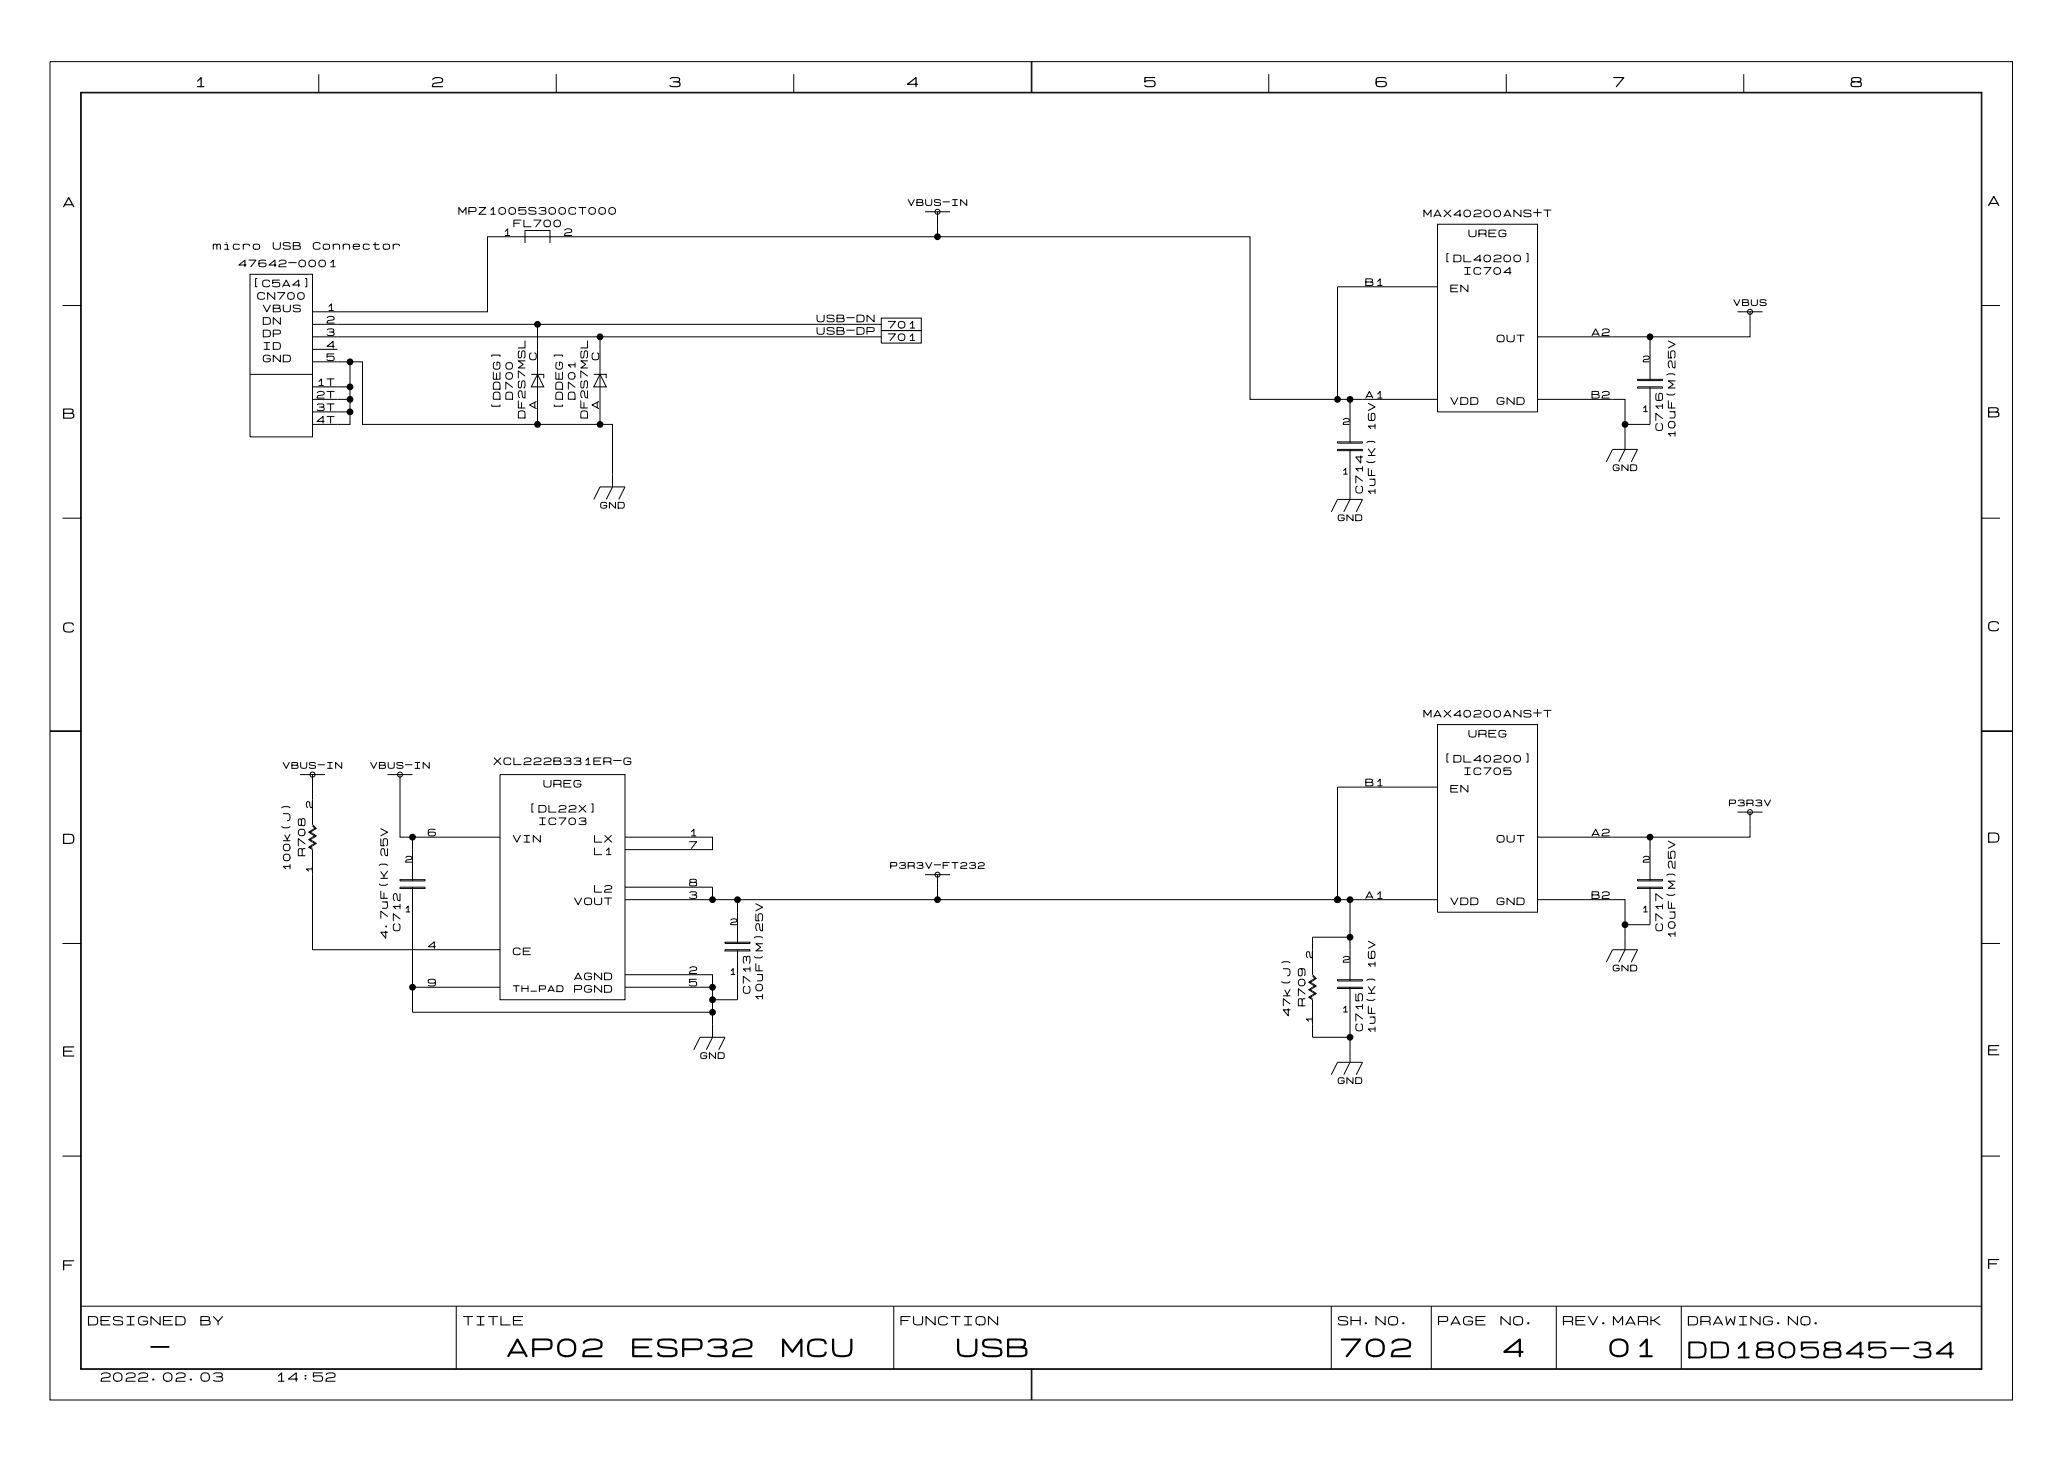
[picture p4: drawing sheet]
<svg xmlns="http://www.w3.org/2000/svg" width="420mm" height="297mm" viewBox="0 0 420 297" stroke-linecap="round" stroke-linejoin="round" font-family="sans-serif">
<g fill="none" stroke="#000" stroke-width=".2">
<path d="M10.2 12.5h398.7v271.8h-398.7zM16.4 18.7h386.3v259.4h-386.3zM16.5 18.9h386.1v259.1h-386.1zM64.8 15.1v3.8M113 15.1v3.8M161.3 15.1v3.8M209.5 12.5v6.4M209.7 12.5v6.4M257.8 15.1v3.8M306.1 15.1v3.8M354.3 15.1v3.8M50.8 55.7h12.7v33h-12.7z"/>
<path d="M106.7 49.4v-2.6h5.1v2.6M188 43h5M190.5 43v5.1h-91.4v15.2h-35.6M190.5 48.1h63.5v33h38.1M292.1 45.5h20.3v38.1h-20.3zM292.1 58.2h-20.3v22.9M12.7 62.1h3.8M50.8 76h12.7M63.5 78.6h7.6v7.6h-7.6M63.5 73.5h10.2v12.7h50.8v12.7l-1.3 2.5M63.5 70.9h5.1M71.1 73.5v5.1"/>
<path d="M107.9 76h2.6v.8M109.2 76l1.3 2.6h-2.5zM109.2 65.9v20.3M120.6 76h2.6v.8M121.9 76l1.3 2.6h-2.5zM121.9 68.4v17.8M179.1 65.9h-115.6M179.1 68.4h-115.6M179.1 64.6h8.1v2.5h-8.1zM179.1 67.1h8.1v2.6h-8.1zM332.7 78.6h5.1v.2h-5.1zM332.7 77h5.1v.3h-5.1z"/>
<path d="M335.3 78.6v7.6h-5.1M335.3 68.4v8.9M353.1 63.3h5M355.6 63.3v5.1h-43.2M402.6 62.1h3.8M71.1 81.1h-7.6M71.1 83.6h-7.6M271.8 91.3h5.1v.2h-5.1zM271.8 89.7h5.1v.3h-5.1zM274.3 81.1v8.9M274.3 91.3v10.1l-1.2 2.6M312.4 81.1h17.8v10.2l-1.3 2.5"/>
<path d="M326.4 93.8l1.3-2.5h5l-1.2 2.5M12.7 105.2h3.8M120.6 101.4l1.3-2.5h5.1l-1.3 2.5M270.5 104l1.3-2.6h5.1l-1.3 2.6M402.6 105.2h3.8M10.2 148.4h6.3M10.2 148.5h6.3M61 157.3h5M63.5 157.3v10.2l.8 .7-1.3 .8 1.3 .7-1.3 .8 1.3 .8-1.3 .7 .5 .3M78.7 157.3h5.1M81.3 157.3v12.7h20.3M101.6 157.3h25.4v45.7h-25.4z"/>
<path d="M292.1 147.1h20.3v38.1h-20.3zM292.1 159.8h-20.3v22.9M402.6 148.4h6.3M402.6 148.5h6.3M63.5 167.7l.5 .5-1.3 .8 1.3 .7-1.3 .8 1.3 .8-1.3 .7 .8 .5v20.4h38.1M81.3 178.6h5.1v.3h-5.1zM83.8 170v8.9M127 170h17.8v2.5h-17.8M188 177.6h5M190.5 177.6v5.1M332.7 178.6h5.1v.3h-5.1zM335.3 170v8.9"/>
<path d="M353.1 164.9h5M355.6 164.9v5.1h-43.2M12.7 191.6h3.8M81.3 180.2h5.1v.2h-5.1zM83.8 180.2v20.3M127 197.9h17.8v12.7l-1.3 2.6M127 182.7h63.5M127 180.2h17.8v2.5M147.3 192.9h5.1v.2h-5.1zM147.3 191.3h5.1v.3h-5.1zM149.9 182.7v8.9M149.9 192.9v10.1h-5.1"/>
<path d="M190.5 182.7h81.3M266.7 198.2l.5 .5-1.3 .8 1.3 .7-1.3 .8 1.3 .8-1.3 .7 .8 .5v7.6h7.6M271.8 199h5.1v.2h-5.1zM271.8 182.7h20.3M274.3 182.7v16.5M274.3 190.3h-7.6v7.6l.8 .8-1.3 .8 1.3 .7-1.3 .8 1.3 .8-1.3 .7 .5 .3M312.4 182.7h17.8v10.2l-1.3 2.5M326.4 195.4l1.3-2.5h5l-1.2 2.5M332.7 180.2h5.1v.2h-5.1zM335.3 180.2v7.6h-5.1M402.6 191.6h3.8M101.6 200.5h-17.8v5.1h61"/>
<path d="M127 200.5h17.8M141 213.2l1.2-2.6h5.1l-1.3 2.6M270.5 218.3l1.3-2.6h5.1l-1.3 2.6M271.8 200.5h5.1v.2h-5.1zM274.3 200.5v15.2l-1.2 2.6M12.7 234.8h3.8M402.6 234.8h3.8M16.5 265.3h386.1M92.7 265.3v12.7M181.6 265.3v12.7M209.5 278v6.3M209.7 278v6.3"/>
<path d="M270.5 265.3v12.7M290.8 265.3v12.7M316.2 265.3v12.7M341.6 265.3v12.7"/>
<circle cx="190.5" cy="43" r=".51"/>
<circle cx="355.6" cy="63.3" r=".51"/>
<circle cx="63.5" cy="157.3" r=".51"/>
<circle cx="81.3" cy="157.3" r=".51"/>
<circle cx="190.5" cy="177.6" r=".51"/>
<circle cx="355.6" cy="164.9" r=".51"/>
</g>
<g fill="#000">
<circle cx="190.5" cy="48.1" r=".7"/>
<circle cx="71.1" cy="78.6" r=".7"/>
<circle cx="71.1" cy="73.5" r=".7"/>
<circle cx="109.2" cy="65.9" r=".7"/>
<circle cx="121.9" cy="68.4" r=".7"/>
<circle cx="335.3" cy="68.4" r=".7"/>
<circle cx="71.1" cy="83.6" r=".7"/>
<circle cx="71.1" cy="81.1" r=".7"/>
<circle cx="109.2" cy="86.2" r=".7"/>
<circle cx="121.9" cy="86.2" r=".7"/>
<circle cx="271.8" cy="81.1" r=".7"/>
<circle cx="274.3" cy="81.1" r=".7"/>
<circle cx="330.2" cy="86.2" r=".7"/>
<circle cx="83.8" cy="170" r=".7"/>
<circle cx="335.3" cy="170" r=".7"/>
<circle cx="144.8" cy="182.7" r=".7"/>
<circle cx="149.9" cy="182.7" r=".7"/>
<circle cx="190.5" cy="182.7" r=".7"/>
<circle cx="271.8" cy="182.7" r=".7"/>
<circle cx="274.3" cy="182.7" r=".7"/>
<circle cx="274.3" cy="190.3" r=".7"/>
<circle cx="330.2" cy="187.8" r=".7"/>
<circle cx="83.8" cy="200.5" r=".7"/>
<circle cx="144.8" cy="203" r=".7"/>
<circle cx="144.8" cy="200.5" r=".7"/>
<circle cx="144.8" cy="205.6" r=".7"/>
<circle cx="274.3" cy="210.6" r=".7"/>
</g>
<g font-size="5.1">
<text x="102.9" y="276.3">AP02</text>
<text x="128.3" y="276.3">ESP32</text>
<text x="158.7" y="276.3">MCU</text>
<text x="194.3" y="276.3">USB</text>
<text x="272.2" y="276.3">702</text>
<text x="305.3" y="276.3">4</text>
<text x="326.8" y="276.3">01</text>
</g>
<g font-size="4.6">
<text x="30.5" y="276.2">-</text>
<text x="342.9" y="276.5">DD1805845-34</text>
</g>
<g font-size="2.8">
<text x="39.4" y="18.1">1</text>
<text x="87.6" y="18.1">2</text>
<text x="135.9" y="18.1">3</text>
<text x="184.1" y="18.1">4</text>
<text x="232.4" y="18.1">5</text>
<text x="279.4" y="18.1">6</text>
<text x="327.7" y="18.1">7</text>
<text x="375.9" y="18.1">8</text>
<text x="12.7" y="42.5">A</text>
<text x="403.9" y="42.2">A</text>
<text x="12.7" y="85.4">B</text>
<text x="403.9" y="85.1">B</text>
<text x="12.7" y="128.8">C</text>
<text x="403.9" y="128.6">C</text>
<text x="12.7" y="171.7">D</text>
<text x="403.9" y="171.5">D</text>
<text x="12.7" y="214.9">E</text>
<text x="403.9" y="214.7">E</text>
<text x="12.7" y="258.4">F</text>
<text x="403.9" y="258.1">F</text>
</g>
<g font-size="2.5">
<text x="17.8" y="269.5">DESIGNED</text>
<text x="40.6" y="269.5">BY</text>
<text x="94" y="269.5">TITLE</text>
<text x="182.9" y="269.5">FUNCTION</text>
<text x="271.8" y="269.5">SH.NO.</text>
<text x="292.1" y="269.5">PAGE</text>
<text x="304.8" y="269.5">NO.</text>
<text x="317.5" y="269.5">REV.MARK</text>
<text x="342.9" y="269.5">DRAWING.NO.</text>
<text x="20.3" y="280.9">2022.02.03</text>
<text x="55.9" y="280.9">14:52</text>
</g>
<g font-size="2">
<text x="93.1" y="43.9">MPZ1005S300CT000</text>
<text x="104.3" y="46.4">FL700</text>
<text x="289.2" y="44.4">MAX40200ANS+T</text>
<text x="43.2" y="51">micro</text>
<text x="55.4" y="51">USB</text>
<text x="63.5" y="51">Connector</text>
<text x="102.1" y="48.2">1</text>
<text x="114.6" y="48.2">2</text>
<text x="293.2" y="53.5">[DL40200]</text>
<text x="298.3" y="48.4">UREG</text>
<text x="48.4" y="54.5">47642-0001</text>
<text x="51.2" y="58.6">[C5A4]</text>
<text x="277.4" y="58.3">B1</text>
<text x="294.6" y="59.6">EN</text>
<text x="297.3" y="56.1">IC704</text>
<text x="52.2" y="61.1">CN700</text>
<text x="53.3" y="63.7">VBUS</text>
<text x="66.3" y="66">2</text>
<text x="66.3" y="63.4">1</text>
<text x="165.9" y="65.7">USB-DN</text>
<text x="53.3" y="66.2">DN</text>
<text x="53.3" y="68.8">DP</text>
<text x="53.3" y="71.3">ID</text>
<text x="66.3" y="71">4</text>
<text x="66.3" y="68.5">3</text>
<text x="165.9" y="68.2">USB-DP</text>
<text x="180.3" y="67">701</text>
<text x="180.3" y="69.5">701</text>
<text x="304" y="69.8">OUT</text>
<text x="323.3" y="68.5">A2</text>
<text x="53.3" y="73.8">GND</text>
<text x="66.3" y="73.6">5</text>
<text x="109.3" y="73.2" transform="rotate(-90 109.3 73.2)">C</text>
<text x="122" y="73.2" transform="rotate(-90 122 73.2)">C</text>
<text x="64.3" y="81.2">2T</text>
<text x="64.3" y="78.7">1T</text>
<text x="64.3" y="83.7">3T</text>
<text x="102" y="83.3" transform="rotate(-90 102 83.3)">[DDEG]</text>
<text x="104.5" y="81.2" transform="rotate(-90 104.5 81.2)">D700</text>
<text x="109.3" y="83.1" transform="rotate(-90 109.3 83.1)">A</text>
<text x="114.7" y="83.3" transform="rotate(-90 114.7 83.3)">[DDEG]</text>
<text x="117.2" y="81.2" transform="rotate(-90 117.2 81.2)">D701</text>
<text x="122" y="83.1" transform="rotate(-90 122 83.1)">A</text>
<text x="277.4" y="81.2">A1</text>
<text x="294.6" y="82.5">VDD</text>
<text x="304" y="82.5">GND</text>
<text x="323.3" y="81.2">B2</text>
<text x="64.3" y="86.3">4T</text>
<text x="107" y="85" transform="rotate(-90 107 85)">DF2S7MSL</text>
<text x="119.7" y="85" transform="rotate(-90 119.7 85)">DF2S7MSL</text>
<text x="338.2" y="87.6" transform="rotate(-90 338.2 87.6)">C716</text>
<text x="340.7" y="89.1" transform="rotate(-90 340.7 89.1)">10uF(M)25V</text>
<text x="277.2" y="100.3" transform="rotate(-90 277.2 100.3)">C714</text>
<text x="279.8" y="100.8" transform="rotate(-90 279.8 100.8)">1uF(K) 16V</text>
<text x="289.2" y="146">MAX40200ANS+T</text>
<text x="100.2" y="155.6">XCL222B331ER-G</text>
<text x="293.2" y="155.1">[DL40200]</text>
<text x="298.3" y="150">UREG</text>
<text x="110.4" y="160.2">UREG</text>
<text x="277.4" y="159.9">B1</text>
<text x="294.6" y="161.2">EN</text>
<text x="297.3" y="157.7">IC705</text>
<text x="107.3" y="165.3">[DL22X]</text>
<text x="109.3" y="167.8">IC703</text>
<text x="62.3" y="173.9" transform="rotate(-90 62.3 173.9)">R708</text>
<text x="86.9" y="170.1">6</text>
<text x="104.1" y="171.4">VIN</text>
<text x="120.6" y="171.4">LX</text>
<text x="120.6" y="173.9">L1</text>
<text x="140" y="170.1">1</text>
<text x="140" y="172.6">7</text>
<text x="304" y="171.4">OUT</text>
<text x="323.3" y="170.1">A2</text>
<text x="59.3" y="177" transform="rotate(-90 59.3 177)">100k(J)</text>
<text x="116.6" y="184.1">VOUT</text>
<text x="120.6" y="181.5">L2</text>
<text x="140" y="182.8">3</text>
<text x="140" y="180.3">8</text>
<text x="277.4" y="182.8">A1</text>
<text x="294.6" y="184.1">VDD</text>
<text x="304" y="184.1">GND</text>
<text x="323.3" y="182.8">B2</text>
<text x="79.1" y="190.7" transform="rotate(-90 79.1 190.7)">4.7uF(K) 25V</text>
<text x="81.6" y="189.2" transform="rotate(-90 81.6 189.2)">C712</text>
<text x="338.2" y="189.2" transform="rotate(-90 338.2 189.2)">C717</text>
<text x="340.7" y="190.7" transform="rotate(-90 340.7 190.7)">10uF(M)25V</text>
<text x="86.9" y="193">4</text>
<text x="104.1" y="194.2">CE</text>
<text x="86.9" y="200.6">9</text>
<text x="116.6" y="201.8">PGND</text>
<text x="116.6" y="199.3">AGND</text>
<text x="140" y="198">2</text>
<text x="140" y="200.6">5</text>
<text x="152.8" y="201.9" transform="rotate(-90 152.8 201.9)">C713</text>
<text x="155.3" y="203.4" transform="rotate(-90 155.3 203.4)">10uF(M)25V</text>
<text x="262.5" y="206.4" transform="rotate(-90 262.5 206.4)">47k(J)</text>
<text x="265.5" y="204.4" transform="rotate(-90 265.5 204.4)">R709</text>
<text x="277.2" y="209.5" transform="rotate(-90 277.2 209.5)">C715</text>
<text x="279.8" y="210" transform="rotate(-90 279.8 210)">1uF(K) 16V</text>
</g>
<g font-size="1.8">
<text x="184.4" y="42">VBUS-IN</text>
<text x="352.2" y="62.4">VBUS</text>
<text x="333.8" y="73.8">2</text>
<text x="333.5" y="83.9">1</text>
<text x="272.8" y="86.5">2</text>
<text x="327.7" y="95.9">GND</text>
<text x="272.5" y="96.6">1</text>
<text x="121.9" y="103.5">GND</text>
<text x="271.8" y="106">GND</text>
<text x="57.4" y="156.3">VBUS-IN</text>
<text x="75.2" y="156.3">VBUS-IN</text>
<text x="63.8" y="164.2" transform="rotate(-90 63.8 164.2)">2</text>
<text x="351.3" y="164">P3R3V</text>
<text x="63.8" y="177.4" transform="rotate(-90 63.8 177.4)">1</text>
<text x="82.3" y="175.4">2</text>
<text x="180.8" y="176.7">P3R3V-FT232</text>
<text x="333.8" y="175.4">2</text>
<text x="82" y="185.5">1</text>
<text x="333.5" y="185.5">1</text>
<text x="148.3" y="188.1">2</text>
<text x="267" y="194.6" transform="rotate(-90 267 194.6)">2</text>
<text x="272.8" y="195.7">2</text>
<text x="327.7" y="197.5">GND</text>
<text x="104.1" y="201.7">TH_PAD</text>
<text x="148.1" y="198.2">1</text>
<text x="267" y="207.8" transform="rotate(-90 267 207.8)">1</text>
<text x="272.5" y="205.8">1</text>
<text x="142.2" y="215.3">GND</text>
<text x="271.8" y="220.3">GND</text>
</g>
</svg>
